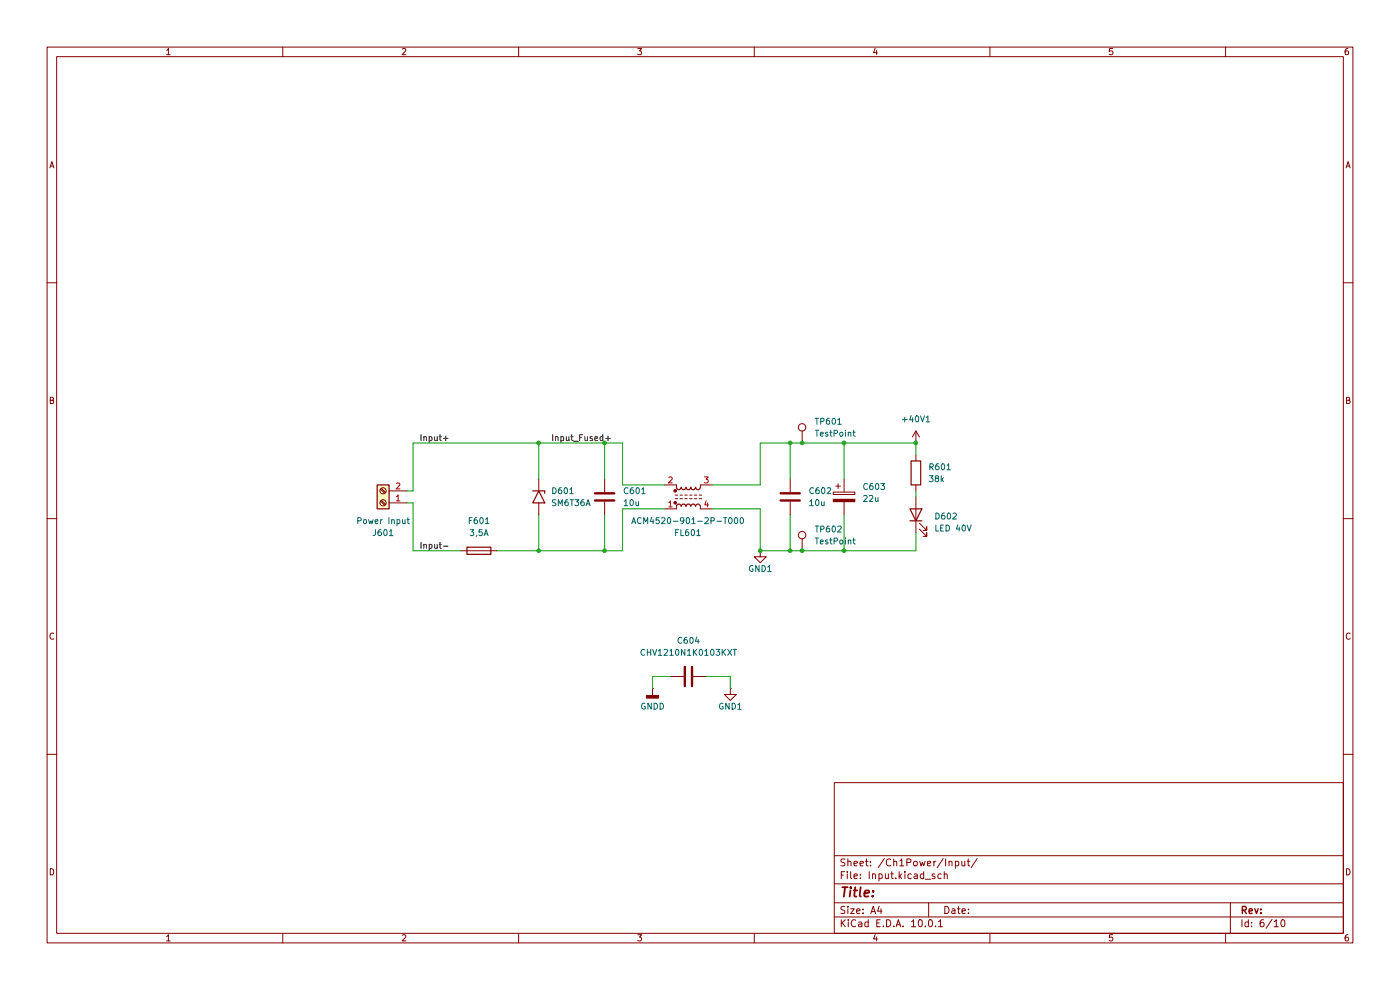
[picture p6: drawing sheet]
(kicad_sch
 (version 20260306)
 (generator "eeschema")
 (generator_version "10.0")
 (paper "A4")
 (lib_symbols
  (symbol "Connector:Screw_Terminal_01x02"
   (pin_names
    (offset 1.016) (hide yes)) (exclude_from_sim no) (in_bom yes) (on_board yes)
   (in_pos_files yes)
   (duplicate_pin_numbers_are_jumpers no)
   (property "Reference" "J" (at 0 2.54 0) (show_name no) (do_not_autoplace no) (effects (font (size 1.27 1.27))))
   (property "Value" "Screw_Terminal_01x02" (at 0 -5.08 0) (show_name no) (do_not_autoplace no) (effects (font (size 1.27 1.27))))
   (property "Footprint" "" (at 0 0 0) (show_name no) (do_not_autoplace no) (hide yes) (effects (font (size 1.27 1.27))))
   (property "Datasheet" "" (at 0 0 0) (show_name no) (do_not_autoplace no) (hide yes) (effects (font (size 1.27 1.27))))
   (property "Description" "Generic screw terminal, single row, 01x02, script generated (kicad-library-utils/schlib/autogen/connector/)" (at 0 0 0) (show_name no) (do_not_autoplace no) (hide yes) (effects (font (size 1.27 1.27))))
   (symbol "Screw_Terminal_01x02_1_1"
    (rectangle (start -1.27 1.27) (end 1.27 -3.81) (stroke (width 0.254) (type default)) (fill (type background)))
    (polyline (pts (xy -0.5334 0.3302) (xy 0.3302 -0.508)) (stroke (width 0.1524) (type default)) (fill (type none)))
    (polyline (pts (xy -0.5334 -2.2098) (xy 0.3302 -3.048)) (stroke (width 0.1524) (type default)) (fill (type none)))
    (polyline (pts (xy -0.3556 0.508) (xy 0.508 -0.3302)) (stroke (width 0.1524) (type default)) (fill (type none)))
    (polyline (pts (xy -0.3556 -2.032) (xy 0.508 -2.8702)) (stroke (width 0.1524) (type default)) (fill (type none)))
    (circle (center 0 0) (radius 0.635) (stroke (width 0.1524) (type default)) (fill (type none)))
    (circle (center 0 -2.54) (radius 0.635) (stroke (width 0.1524) (type default)) (fill (type none)))
    (pin passive line (at -5.08 0 0) (length 3.81) (name "Pin_1" (effects (font (size 1.27 1.27)))) (number "1" (effects (font (size 1.27 1.27)))))
    (pin passive line (at -5.08 -2.54 0) (length 3.81) (name "Pin_2" (effects (font (size 1.27 1.27)))) (number "2" (effects (font (size 1.27 1.27))))))
   (embedded_fonts no))
  (symbol "Connector:TestPoint"
   (pin_numbers (hide yes))
   (pin_names
    (offset 0.762) (hide yes)) (exclude_from_sim no) (in_bom yes) (on_board yes)
   (in_pos_files yes)
   (duplicate_pin_numbers_are_jumpers no)
   (property "Reference" "TP" (at 0 6.858 0) (show_name no) (do_not_autoplace no) (effects (font (size 1.27 1.27))))
   (property "Value" "TestPoint" (at 0 5.08 0) (show_name no) (do_not_autoplace no) (effects (font (size 1.27 1.27))))
   (property "Footprint" "" (at 5.08 0 0) (show_name no) (do_not_autoplace no) (hide yes) (effects (font (size 1.27 1.27))))
   (property "Datasheet" "" (at 5.08 0 0) (show_name no) (do_not_autoplace no) (hide yes) (effects (font (size 1.27 1.27))))
   (property "Description" "test point" (at 0 0 0) (show_name no) (do_not_autoplace no) (hide yes) (effects (font (size 1.27 1.27))))
   (symbol "TestPoint_0_1"
    (circle (center 0 3.302) (radius 0.762) (stroke (width 0) (type default)) (fill (type none))))
   (symbol "TestPoint_1_1"
    (pin passive line (at 0 0 90) (length 2.54) (name "1" (effects (font (size 1.27 1.27)))) (number "1" (effects (font (size 1.27 1.27))))))
   (embedded_fonts no))
  (symbol "Device:C"
   (pin_numbers (hide yes))
   (pin_names
    (offset 0.254)) (exclude_from_sim no) (in_bom yes) (on_board yes)
   (in_pos_files yes)
   (duplicate_pin_numbers_are_jumpers no)
   (property "Reference" "C" (at 0.635 2.54 0) (show_name no) (do_not_autoplace no) (effects (font (size 1.27 1.27)) (justify left)))
   (property "Value" "C" (at 0.635 -2.54 0) (show_name no) (do_not_autoplace no) (effects (font (size 1.27 1.27)) (justify left)))
   (property "Footprint" "" (at 0.9652 -3.81 0) (show_name no) (do_not_autoplace no) (hide yes) (effects (font (size 1.27 1.27))))
   (property "Datasheet" "" (at 0 0 0) (show_name no) (do_not_autoplace no) (hide yes) (effects (font (size 1.27 1.27))))
   (property "Description" "Unpolarized capacitor" (at 0 0 0) (show_name no) (do_not_autoplace no) (hide yes) (effects (font (size 1.27 1.27))))
   (symbol "C_0_1"
    (polyline (pts (xy -2.032 0.762) (xy 2.032 0.762)) (stroke (width 0.508) (type default)) (fill (type none)))
    (polyline (pts (xy -2.032 -0.762) (xy 2.032 -0.762)) (stroke (width 0.508) (type default)) (fill (type none))))
   (symbol "C_1_1"
    (pin passive line (at 0 3.81 270) (length 2.794) (name "" (effects (font (size 1.27 1.27)))) (number "1" (effects (font (size 1.27 1.27)))))
    (pin passive line (at 0 -3.81 90) (length 2.794) (name "" (effects (font (size 1.27 1.27)))) (number "2" (effects (font (size 1.27 1.27))))))
   (embedded_fonts no))
  (symbol "Device:C_Polarized"
   (pin_numbers (hide yes))
   (pin_names
    (offset 0.254)) (exclude_from_sim no) (in_bom yes) (on_board yes)
   (in_pos_files yes)
   (duplicate_pin_numbers_are_jumpers no)
   (property "Reference" "C" (at 0.635 2.54 0) (show_name no) (do_not_autoplace no) (effects (font (size 1.27 1.27)) (justify left)))
   (property "Value" "C_Polarized" (at 0.635 -2.54 0) (show_name no) (do_not_autoplace no) (effects (font (size 1.27 1.27)) (justify left)))
   (property "Footprint" "" (at 0.9652 -3.81 0) (show_name no) (do_not_autoplace no) (hide yes) (effects (font (size 1.27 1.27))))
   (property "Datasheet" "" (at 0 0 0) (show_name no) (do_not_autoplace no) (hide yes) (effects (font (size 1.27 1.27))))
   (property "Description" "Polarized capacitor" (at 0 0 0) (show_name no) (do_not_autoplace no) (hide yes) (effects (font (size 1.27 1.27))))
   (symbol "C_Polarized_0_1"
    (rectangle (start -2.286 0.508) (end 2.286 1.016) (stroke (width 0) (type default)) (fill (type none)))
    (polyline (pts (xy -1.778 2.286) (xy -0.762 2.286)) (stroke (width 0) (type default)) (fill (type none)))
    (polyline (pts (xy -1.27 2.794) (xy -1.27 1.778)) (stroke (width 0) (type default)) (fill (type none)))
    (rectangle (start 2.286 -0.508) (end -2.286 -1.016) (stroke (width 0) (type default)) (fill (type outline))))
   (symbol "C_Polarized_1_1"
    (pin passive line (at 0 3.81 270) (length 2.794) (name "" (effects (font (size 1.27 1.27)))) (number "1" (effects (font (size 1.27 1.27)))))
    (pin passive line (at 0 -3.81 90) (length 2.794) (name "" (effects (font (size 1.27 1.27)))) (number "2" (effects (font (size 1.27 1.27))))))
   (embedded_fonts no))
  (symbol "Device:Fuse"
   (pin_numbers (hide yes))
   (pin_names
    (offset 0)) (exclude_from_sim no) (in_bom yes) (on_board yes)
   (in_pos_files yes)
   (duplicate_pin_numbers_are_jumpers no)
   (property "Reference" "F" (at 2.032 0 90) (show_name no) (do_not_autoplace no) (effects (font (size 1.27 1.27))))
   (property "Value" "Fuse" (at -1.905 0 90) (show_name no) (do_not_autoplace no) (effects (font (size 1.27 1.27))))
   (property "Footprint" "" (at -1.778 0 90) (show_name no) (do_not_autoplace no) (hide yes) (effects (font (size 1.27 1.27))))
   (property "Datasheet" "" (at 0 0 0) (show_name no) (do_not_autoplace no) (hide yes) (effects (font (size 1.27 1.27))))
   (property "Description" "Fuse" (at 0 0 0) (show_name no) (do_not_autoplace no) (hide yes) (effects (font (size 1.27 1.27))))
   (symbol "Fuse_0_1"
    (rectangle (start -0.762 -2.54) (end 0.762 2.54) (stroke (width 0.254) (type default)) (fill (type none)))
    (polyline (pts (xy 0 2.54) (xy 0 -2.54)) (stroke (width 0) (type default)) (fill (type none))))
   (symbol "Fuse_1_1"
    (pin passive line (at 0 3.81 270) (length 1.27) (name "" (effects (font (size 1.27 1.27)))) (number "1" (effects (font (size 1.27 1.27)))))
    (pin passive line (at 0 -3.81 90) (length 1.27) (name "" (effects (font (size 1.27 1.27)))) (number "2" (effects (font (size 1.27 1.27))))))
   (embedded_fonts no))
  (symbol "Device:LED"
   (pin_numbers (hide yes))
   (pin_names
    (offset 1.016) (hide yes)) (exclude_from_sim no) (in_bom yes) (on_board yes)
   (in_pos_files yes)
   (duplicate_pin_numbers_are_jumpers no)
   (property "Reference" "D" (at 0 2.54 0) (show_name no) (do_not_autoplace no) (effects (font (size 1.27 1.27))))
   (property "Value" "LED" (at 0 -2.54 0) (show_name no) (do_not_autoplace no) (effects (font (size 1.27 1.27))))
   (property "Footprint" "" (at 0 0 0) (show_name no) (do_not_autoplace no) (hide yes) (effects (font (size 1.27 1.27))))
   (property "Datasheet" "" (at 0 0 0) (show_name no) (do_not_autoplace no) (hide yes) (effects (font (size 1.27 1.27))))
   (property "Description" "Light emitting diode" (at 0 0 0) (show_name no) (do_not_autoplace no) (hide yes) (effects (font (size 1.27 1.27))))
   (property "Sim.Pins" "1=K 2=A" (at 0 0 0) (show_name no) (do_not_autoplace no) (hide yes) (effects (font (size 1.27 1.27))))
   (symbol "LED_0_1"
    (polyline (pts (xy -3.048 -0.762) (xy -4.572 -2.286) (xy -3.81 -2.286) (xy -4.572 -2.286) (xy -4.572 -1.524)) (stroke (width 0) (type default)) (fill (type none)))
    (polyline (pts (xy -1.778 -0.762) (xy -3.302 -2.286) (xy -2.54 -2.286) (xy -3.302 -2.286) (xy -3.302 -1.524)) (stroke (width 0) (type default)) (fill (type none)))
    (polyline (pts (xy -1.27 0) (xy 1.27 0)) (stroke (width 0) (type default)) (fill (type none)))
    (polyline (pts (xy -1.27 -1.27) (xy -1.27 1.27)) (stroke (width 0.254) (type default)) (fill (type none)))
    (polyline (pts (xy 1.27 -1.27) (xy 1.27 1.27) (xy -1.27 0) (xy 1.27 -1.27)) (stroke (width 0.254) (type default)) (fill (type none))))
   (symbol "LED_1_1"
    (pin passive line (at -3.81 0 0) (length 2.54) (name "K" (effects (font (size 1.27 1.27)))) (number "1" (effects (font (size 1.27 1.27)))))
    (pin passive line (at 3.81 0 180) (length 2.54) (name "A" (effects (font (size 1.27 1.27)))) (number "2" (effects (font (size 1.27 1.27))))))
   (embedded_fonts no))
  (symbol "Device:R"
   (pin_numbers (hide yes))
   (pin_names
    (offset 0)) (exclude_from_sim no) (in_bom yes) (on_board yes)
   (in_pos_files yes)
   (duplicate_pin_numbers_are_jumpers no)
   (property "Reference" "R" (at 2.032 0 90) (show_name no) (do_not_autoplace no) (effects (font (size 1.27 1.27))))
   (property "Value" "R" (at 0 0 90) (show_name no) (do_not_autoplace no) (effects (font (size 1.27 1.27))))
   (property "Footprint" "" (at -1.778 0 90) (show_name no) (do_not_autoplace no) (hide yes) (effects (font (size 1.27 1.27))))
   (property "Datasheet" "" (at 0 0 0) (show_name no) (do_not_autoplace no) (hide yes) (effects (font (size 1.27 1.27))))
   (property "Description" "Resistor" (at 0 0 0) (show_name no) (do_not_autoplace no) (hide yes) (effects (font (size 1.27 1.27))))
   (symbol "R_0_1"
    (rectangle (start -1.016 -2.54) (end 1.016 2.54) (stroke (width 0.254) (type default)) (fill (type none))))
   (symbol "R_1_1"
    (pin passive line (at 0 3.81 270) (length 1.27) (name "" (effects (font (size 1.27 1.27)))) (number "1" (effects (font (size 1.27 1.27)))))
    (pin passive line (at 0 -3.81 90) (length 1.27) (name "" (effects (font (size 1.27 1.27)))) (number "2" (effects (font (size 1.27 1.27))))))
   (embedded_fonts no))
  (symbol "Diode:SM6T36A"
   (pin_numbers (hide yes))
   (pin_names
    (offset 1.016) (hide yes)) (exclude_from_sim no) (in_bom yes) (on_board yes)
   (in_pos_files yes)
   (duplicate_pin_numbers_are_jumpers no)
   (property "Reference" "D" (at 0 2.54 0) (show_name no) (do_not_autoplace no) (effects (font (size 1.27 1.27))))
   (property "Value" "SM6T36A" (at 0 -2.54 0) (show_name no) (do_not_autoplace no) (effects (font (size 1.27 1.27))))
   (property "Footprint" "Diode_SMD:D_SMB" (at 0 -5.08 0) (show_name no) (do_not_autoplace no) (hide yes) (effects (font (size 1.27 1.27))))
   (property "Datasheet" "https://www.st.com/resource/en/datasheet/sm6t.pdf" (at -1.27 0 0) (show_name no) (do_not_autoplace no) (hide yes) (effects (font (size 1.27 1.27))))
   (property "Description" "600W unidirectional Transil Transient Voltage Suppressor, 36Vrwm, DO-214AA" (at 0 0 0) (show_name no) (do_not_autoplace no) (hide yes) (effects (font (size 1.27 1.27))))
   (symbol "SM6T36A_0_1"
    (polyline (pts (xy -0.762 1.27) (xy -1.27 1.27) (xy -1.27 -1.27)) (stroke (width 0.254) (type default)) (fill (type none)))
    (polyline (pts (xy 1.27 1.27) (xy 1.27 -1.27) (xy -1.27 0) (xy 1.27 1.27)) (stroke (width 0.254) (type default)) (fill (type none))))
   (symbol "SM6T36A_1_1"
    (pin passive line (at -3.81 0 0) (length 2.54) (name "A1" (effects (font (size 1.27 1.27)))) (number "1" (effects (font (size 1.27 1.27)))))
    (pin passive line (at 3.81 0 180) (length 2.54) (name "A2" (effects (font (size 1.27 1.27)))) (number "2" (effects (font (size 1.27 1.27))))))
   (embedded_fonts no))
  (symbol "Filter:Choke_CommonMode_FerriteCore_1423"
   (pin_names
    (offset 0.254) (hide yes)) (exclude_from_sim no) (in_bom yes) (on_board yes)
   (in_pos_files yes)
   (duplicate_pin_numbers_are_jumpers no)
   (property "Reference" "FL" (at 0 4.445 0) (show_name no) (do_not_autoplace no) (effects (font (size 1.27 1.27))))
   (property "Value" "Choke_CommonMode_FerriteCore_1423" (at 0 -4.445 0) (show_name no) (do_not_autoplace no) (effects (font (size 1.27 1.27))))
   (property "Footprint" "" (at 0 -6.35 0) (show_name no) (do_not_autoplace no) (hide yes) (effects (font (size 1.27 1.27))))
   (property "Datasheet" "" (at 0 -8.255 0) (show_name no) (do_not_autoplace no) (hide yes) (effects (font (size 1.27 1.27))))
   (property "Description" "Generic common-mode choke, ferrite core, 1423 pin order" (at 0 0 0) (show_name no) (do_not_autoplace no) (hide yes) (effects (font (size 1.27 1.27))))
   (symbol "Choke_CommonMode_FerriteCore_1423_0_1"
    (circle (center -2.794 1.27) (radius 0.254) (stroke (width 0) (type default)) (fill (type outline)))
    (polyline (pts (xy -2.794 0.381) (xy -2.286 0.381)) (stroke (width 0) (type default)) (fill (type none)))
    (polyline (pts (xy -2.794 -0.381) (xy -2.286 -0.381)) (stroke (width 0) (type default)) (fill (type none)))
    (circle (center -2.794 -1.27) (radius 0.254) (stroke (width 0) (type default)) (fill (type outline)))
    (polyline (pts (xy -2.54 2.032) (xy -2.54 2.54)) (stroke (width 0) (type default)) (fill (type none)))
    (polyline (pts (xy -2.54 -2.032) (xy -2.54 -2.54)) (stroke (width 0) (type default)) (fill (type none)))
    (arc (start -1.524 2.032) (mid -2.032 1.5262) (end -2.54 2.032) (stroke (width 0.254) (type default)) (fill (type none)))
    (arc (start -2.54 -2.032) (mid -2.032 -1.5262) (end -1.524 -2.032) (stroke (width 0.254) (type default)) (fill (type none)))
    (polyline (pts (xy -1.778 0.381) (xy -1.27 0.381)) (stroke (width 0) (type default)) (fill (type none)))
    (polyline (pts (xy -1.778 -0.381) (xy -1.27 -0.381)) (stroke (width 0) (type default)) (fill (type none)))
    (arc (start -0.508 2.032) (mid -1.016 1.5262) (end -1.524 2.032) (stroke (width 0.254) (type default)) (fill (type none)))
    (arc (start -1.524 -2.032) (mid -1.016 -1.5262) (end -0.508 -2.032) (stroke (width 0.254) (type default)) (fill (type none)))
    (polyline (pts (xy -0.762 0.381) (xy -0.254 0.381)) (stroke (width 0) (type default)) (fill (type none)))
    (polyline (pts (xy -0.762 -0.381) (xy -0.254 -0.381)) (stroke (width 0) (type default)) (fill (type none)))
    (arc (start 0.508 2.032) (mid 0 1.5262) (end -0.508 2.032) (stroke (width 0.254) (type default)) (fill (type none)))
    (arc (start -0.508 -2.032) (mid 0 -1.5262) (end 0.508 -2.032) (stroke (width 0.254) (type default)) (fill (type none)))
    (polyline (pts (xy 0.254 0.381) (xy 0.762 0.381)) (stroke (width 0) (type default)) (fill (type none)))
    (polyline (pts (xy 0.254 -0.381) (xy 0.762 -0.381)) (stroke (width 0) (type default)) (fill (type none)))
    (arc (start 1.524 2.032) (mid 1.016 1.5262) (end 0.508 2.032) (stroke (width 0.254) (type default)) (fill (type none)))
    (arc (start 0.508 -2.032) (mid 1.016 -1.5262) (end 1.524 -2.032) (stroke (width 0.254) (type default)) (fill (type none)))
    (polyline (pts (xy 1.27 0.381) (xy 1.778 0.381)) (stroke (width 0) (type default)) (fill (type none)))
    (polyline (pts (xy 1.27 -0.381) (xy 1.778 -0.381)) (stroke (width 0) (type default)) (fill (type none)))
    (arc (start 2.54 2.032) (mid 2.032 1.5262) (end 1.524 2.032) (stroke (width 0.254) (type default)) (fill (type none)))
    (arc (start 1.524 -2.032) (mid 2.032 -1.5262) (end 2.54 -2.032) (stroke (width 0.254) (type default)) (fill (type none)))
    (polyline (pts (xy 2.286 0.381) (xy 2.794 0.381)) (stroke (width 0) (type default)) (fill (type none)))
    (polyline (pts (xy 2.286 -0.381) (xy 2.794 -0.381)) (stroke (width 0) (type default)) (fill (type none)))
    (polyline (pts (xy 2.54 2.54) (xy 2.54 2.032)) (stroke (width 0) (type default)) (fill (type none)))
    (polyline (pts (xy 2.54 -2.032) (xy 2.54 -2.54)) (stroke (width 0) (type default)) (fill (type none))))
   (symbol "Choke_CommonMode_FerriteCore_1423_1_1"
    (pin passive line (at -5.08 2.54 0) (length 2.54) (name "1" (effects (font (size 1.27 1.27)))) (number "1" (effects (font (size 1.27 1.27)))))
    (pin passive line (at -5.08 -2.54 0) (length 2.54) (name "2" (effects (font (size 1.27 1.27)))) (number "2" (effects (font (size 1.27 1.27)))))
    (pin passive line (at 5.08 -2.54 180) (length 2.54) (name "3" (effects (font (size 1.27 1.27)))) (number "3" (effects (font (size 1.27 1.27)))))
    (pin passive line (at 5.08 2.54 180) (length 2.54) (name "4" (effects (font (size 1.27 1.27)))) (number "4" (effects (font (size 1.27 1.27))))))
   (embedded_fonts no))
  (symbol "power:+36V"
   (power global)
   (pin_numbers (hide yes))
   (pin_names
    (offset 0) (hide yes)) (exclude_from_sim no) (in_bom yes) (on_board yes)
   (in_pos_files yes)
   (duplicate_pin_numbers_are_jumpers no)
   (property "Reference" "#PWR" (at 0 -3.81 0) (show_name no) (do_not_autoplace no) (hide yes) (effects (font (size 1.27 1.27))))
   (property "Value" "+36V" (at 0 3.556 0) (show_name no) (do_not_autoplace no) (effects (font (size 1.27 1.27))))
   (property "Footprint" "" (at 0 0 0) (show_name no) (do_not_autoplace no) (hide yes) (effects (font (size 1.27 1.27))))
   (property "Datasheet" "" (at 0 0 0) (show_name no) (do_not_autoplace no) (hide yes) (effects (font (size 1.27 1.27))))
   (property "Description" "Power symbol creates a global label with name \"+36V\"" (at 0 0 0) (show_name no) (do_not_autoplace no) (hide yes) (effects (font (size 1.27 1.27))))
   (symbol "+36V_0_1"
    (polyline (pts (xy -0.762 1.27) (xy 0 2.54)) (stroke (width 0) (type default)) (fill (type none)))
    (polyline (pts (xy 0 2.54) (xy 0.762 1.27)) (stroke (width 0) (type default)) (fill (type none)))
    (polyline (pts (xy 0 0) (xy 0 2.54)) (stroke (width 0) (type default)) (fill (type none))))
   (symbol "+36V_1_1"
    (pin power_in line (at 0 0 90) (length 0) (name "" (effects (font (size 1.27 1.27)))) (number "1" (effects (font (size 1.27 1.27))))))
   (embedded_fonts no))
  (symbol "power:GND1"
   (power global)
   (pin_numbers (hide yes))
   (pin_names
    (offset 0) (hide yes)) (exclude_from_sim no) (in_bom yes) (on_board yes)
   (in_pos_files yes)
   (duplicate_pin_numbers_are_jumpers no)
   (property "Reference" "#PWR" (at 0 -6.35 0) (show_name no) (do_not_autoplace no) (hide yes) (effects (font (size 1.27 1.27))))
   (property "Value" "GND1" (at 0 -3.81 0) (show_name no) (do_not_autoplace no) (effects (font (size 1.27 1.27))))
   (property "Footprint" "" (at 0 0 0) (show_name no) (do_not_autoplace no) (hide yes) (effects (font (size 1.27 1.27))))
   (property "Datasheet" "" (at 0 0 0) (show_name no) (do_not_autoplace no) (hide yes) (effects (font (size 1.27 1.27))))
   (property "Description" "Power symbol creates a global label with name \"GND1\" , ground" (at 0 0 0) (show_name no) (do_not_autoplace no) (hide yes) (effects (font (size 1.27 1.27))))
   (symbol "GND1_0_1"
    (polyline (pts (xy 0 0) (xy 0 -1.27) (xy 1.27 -1.27) (xy 0 -2.54) (xy -1.27 -1.27) (xy 0 -1.27)) (stroke (width 0) (type default)) (fill (type none))))
   (symbol "GND1_1_1"
    (pin power_in line (at 0 0 270) (length 0) (name "" (effects (font (size 1.27 1.27)))) (number "1" (effects (font (size 1.27 1.27))))))
   (embedded_fonts no))
  (symbol "power:GNDD"
   (power global)
   (pin_numbers (hide yes))
   (pin_names
    (offset 0) (hide yes)) (exclude_from_sim no) (in_bom yes) (on_board yes)
   (in_pos_files yes)
   (duplicate_pin_numbers_are_jumpers no)
   (property "Reference" "#PWR" (at 0 -6.35 0) (show_name no) (do_not_autoplace no) (hide yes) (effects (font (size 1.27 1.27))))
   (property "Value" "GNDD" (at 0 -3.175 0) (show_name no) (do_not_autoplace no) (effects (font (size 1.27 1.27))))
   (property "Footprint" "" (at 0 0 0) (show_name no) (do_not_autoplace no) (hide yes) (effects (font (size 1.27 1.27))))
   (property "Datasheet" "" (at 0 0 0) (show_name no) (do_not_autoplace no) (hide yes) (effects (font (size 1.27 1.27))))
   (property "Description" "Power symbol creates a global label with name \"GNDD\" , digital ground" (at 0 0 0) (show_name no) (do_not_autoplace no) (hide yes) (effects (font (size 1.27 1.27))))
   (symbol "GNDD_0_1"
    (rectangle (start -1.27 -1.524) (end 1.27 -2.032) (stroke (width 0.254) (type default)) (fill (type outline)))
    (polyline (pts (xy 0 0) (xy 0 -1.524)) (stroke (width 0) (type default)) (fill (type none))))
   (symbol "GNDD_1_1"
    (pin power_in line (at 0 0 270) (length 0) (name "" (effects (font (size 1.27 1.27)))) (number "1" (effects (font (size 1.27 1.27))))))
   (embedded_fonts no)))
 (junction
  (at 114.3 93.98)
  (diameter 0)
  (color 0 0 0 0))
 (junction
  (at 167.64 116.84)
  (diameter 0)
  (color 0 0 0 0))
 (junction
  (at 128.27 93.98)
  (diameter 0)
  (color 0 0 0 0))
 (junction
  (at 167.64 93.98)
  (diameter 0)
  (color 0 0 0 0))
 (junction
  (at 114.3 116.84)
  (diameter 0)
  (color 0 0 0 0))
 (junction
  (at 194.31 93.98)
  (diameter 0)
  (color 0 0 0 0))
 (junction
  (at 161.29 116.84)
  (diameter 0)
  (color 0 0 0 0))
 (junction
  (at 170.18 116.84)
  (diameter 0)
  (color 0 0 0 0))
 (junction
  (at 170.18 93.98)
  (diameter 0)
  (color 0 0 0 0))
 (junction
  (at 128.27 116.84)
  (diameter 0)
  (color 0 0 0 0))
 (junction
  (at 179.07 116.84)
  (diameter 0)
  (color 0 0 0 0))
 (junction
  (at 179.07 93.98)
  (diameter 0)
  (color 0 0 0 0))
 (wire
  (pts (xy 167.64 101.6) (xy 167.64 93.98))
  (stroke (width 0) (type default)))
 (wire
  (pts (xy 161.29 107.95) (xy 151.13 107.95))
  (stroke (width 0) (type default)))
 (wire
  (pts (xy 114.3 109.22) (xy 114.3 116.84))
  (stroke (width 0) (type default)))
 (wire
  (pts (xy 170.18 93.98) (xy 167.64 93.98))
  (stroke (width 0) (type default)))
 (wire
  (pts (xy 87.63 93.98) (xy 114.3 93.98))
  (stroke (width 0) (type default)))
 (wire
  (pts (xy 194.31 116.84) (xy 179.07 116.84))
  (stroke (width 0) (type default)))
 (wire
  (pts (xy 161.29 102.87) (xy 151.13 102.87))
  (stroke (width 0) (type default)))
 (wire
  (pts (xy 132.08 107.95) (xy 132.08 116.84))
  (stroke (width 0) (type default)))
 (wire
  (pts (xy 154.94 146.05) (xy 154.94 143.51))
  (stroke (width 0) (type default)))
 (wire
  (pts (xy 167.64 116.84) (xy 161.29 116.84))
  (stroke (width 0) (type default)))
 (wire
  (pts (xy 161.29 93.98) (xy 161.29 102.87))
  (stroke (width 0) (type default)))
 (wire
  (pts (xy 86.36 104.14) (xy 87.63 104.14))
  (stroke (width 0) (type default)))
 (wire
  (pts (xy 140.97 107.95) (xy 132.08 107.95))
  (stroke (width 0) (type default)))
 (wire
  (pts (xy 128.27 109.22) (xy 128.27 116.84))
  (stroke (width 0) (type default)))
 (wire
  (pts (xy 194.31 96.52) (xy 194.31 93.98))
  (stroke (width 0) (type default)))
 (wire
  (pts (xy 194.31 104.14) (xy 194.31 105.41))
  (stroke (width 0) (type default)))
 (wire
  (pts (xy 194.31 93.98) (xy 179.07 93.98))
  (stroke (width 0) (type default)))
 (wire
  (pts (xy 138.43 143.51) (xy 142.24 143.51))
  (stroke (width 0) (type default)))
 (wire
  (pts (xy 179.07 116.84) (xy 170.18 116.84))
  (stroke (width 0) (type default)))
 (wire
  (pts (xy 128.27 93.98) (xy 132.08 93.98))
  (stroke (width 0) (type default)))
 (wire
  (pts (xy 105.41 116.84) (xy 114.3 116.84))
  (stroke (width 0) (type default)))
 (wire
  (pts (xy 114.3 93.98) (xy 128.27 93.98))
  (stroke (width 0) (type default)))
 (wire
  (pts (xy 170.18 116.84) (xy 167.64 116.84))
  (stroke (width 0) (type default)))
 (wire
  (pts (xy 161.29 116.84) (xy 161.29 107.95))
  (stroke (width 0) (type default)))
 (wire
  (pts (xy 128.27 101.6) (xy 128.27 93.98))
  (stroke (width 0) (type default)))
 (wire
  (pts (xy 194.31 113.03) (xy 194.31 116.84))
  (stroke (width 0) (type default)))
 (wire
  (pts (xy 86.36 106.68) (xy 87.63 106.68))
  (stroke (width 0) (type default)))
 (wire
  (pts (xy 179.07 93.98) (xy 170.18 93.98))
  (stroke (width 0) (type default)))
 (wire
  (pts (xy 167.64 93.98) (xy 161.29 93.98))
  (stroke (width 0) (type default)))
 (wire
  (pts (xy 138.43 146.05) (xy 138.43 143.51))
  (stroke (width 0) (type default)))
 (wire
  (pts (xy 114.3 93.98) (xy 114.3 101.6))
  (stroke (width 0) (type default)))
 (wire
  (pts (xy 87.63 93.98) (xy 87.63 104.14))
  (stroke (width 0) (type default)))
 (wire
  (pts (xy 167.64 109.22) (xy 167.64 116.84))
  (stroke (width 0) (type default)))
 (wire
  (pts (xy 87.63 106.68) (xy 87.63 116.84))
  (stroke (width 0) (type default)))
 (wire
  (pts (xy 179.07 109.22) (xy 179.07 116.84))
  (stroke (width 0) (type default)))
 (wire
  (pts (xy 154.94 143.51) (xy 149.86 143.51))
  (stroke (width 0) (type default)))
 (wire
  (pts (xy 128.27 116.84) (xy 132.08 116.84))
  (stroke (width 0) (type default)))
 (wire
  (pts (xy 114.3 116.84) (xy 128.27 116.84))
  (stroke (width 0) (type default)))
 (wire
  (pts (xy 140.97 102.87) (xy 132.08 102.87))
  (stroke (width 0) (type default)))
 (wire
  (pts (xy 132.08 102.87) (xy 132.08 93.98))
  (stroke (width 0) (type default)))
 (wire
  (pts (xy 87.63 116.84) (xy 97.79 116.84))
  (stroke (width 0) (type default)))
 (wire
  (pts (xy 179.07 101.6) (xy 179.07 93.98))
  (stroke (width 0) (type default)))
 (label "Input_Fused+"
  (at 116.84 93.98 0)
  (effects (font (size 1.27 1.27)) (justify left bottom)))
 (label "Input+"
  (at 88.9 93.98 0)
  (effects (font (size 1.27 1.27)) (justify left bottom)))
 (label "Input-"
  (at 88.9 116.84 0)
  (effects (font (size 1.27 1.27)) (justify left bottom)))
 (symbol
  (lib_id "Device:R")
  (at 194.31 100.33 0)
  (unit 1)
  (body_style 1)
  (exclude_from_sim no)
  (in_bom yes)
  (on_board yes)
  (in_pos_files yes)
  (dnp no)
  (fields_autoplaced yes)
  (property "Reference" "R601" (at 196.85 99.0599 0) (show_name no) (do_not_autoplace no) (effects (font (size 1.27 1.27)) (justify left)))
  (property "Value" "38k" (at 196.85 101.5999 0) (show_name no) (do_not_autoplace no) (effects (font (size 1.27 1.27)) (justify left)))
  (property "Footprint" "Resistor_SMD:R_0603_1608Metric" (at 192.532 100.33 90) (hide yes) (show_name no) (do_not_autoplace no) (effects (font (size 1.27 1.27))))
  (property "Datasheet" "" (at 194.31 100.33 0) (hide yes) (show_name no) (do_not_autoplace no) (effects (font (size 1.27 1.27))))
  (property "Description" "Resistor" (at 194.31 100.33 0) (hide yes) (show_name no) (do_not_autoplace no) (effects (font (size 1.27 1.27))))
  (pin "2")
  (pin "1"))
 (symbol
  (lib_id "Device:C_Polarized")
  (at 179.07 105.41 0)
  (unit 1)
  (body_style 1)
  (exclude_from_sim no)
  (in_bom yes)
  (on_board yes)
  (in_pos_files yes)
  (dnp no)
  (fields_autoplaced yes)
  (property "Reference" "C603" (at 182.88 103.2509 0) (show_name no) (do_not_autoplace no) (effects (font (size 1.27 1.27)) (justify left)))
  (property "Value" "22u" (at 182.88 105.7909 0) (show_name no) (do_not_autoplace no) (effects (font (size 1.27 1.27)) (justify left)))
  (property "Footprint" "Capacitor_SMD:CP_Elec_8x10.5" (at 180.0352 109.22 0) (hide yes) (show_name no) (do_not_autoplace no) (effects (font (size 1.27 1.27))))
  (property "Datasheet" "" (at 179.07 105.41 0) (hide yes) (show_name no) (do_not_autoplace no) (effects (font (size 1.27 1.27))))
  (property "Description" "Polarized capacitor" (at 179.07 105.41 0) (hide yes) (show_name no) (do_not_autoplace no) (effects (font (size 1.27 1.27))))
  (pin "1")
  (pin "2"))
 (symbol
  (lib_id "Device:LED")
  (at 194.31 109.22 90)
  (unit 1)
  (body_style 1)
  (exclude_from_sim no)
  (in_bom yes)
  (on_board yes)
  (in_pos_files yes)
  (dnp no)
  (fields_autoplaced yes)
  (property "Reference" "D602" (at 198.12 109.5374 90) (show_name no) (do_not_autoplace no) (effects (font (size 1.27 1.27)) (justify right)))
  (property "Value" "LED 40V" (at 198.12 112.0774 90) (show_name no) (do_not_autoplace no) (effects (font (size 1.27 1.27)) (justify right)))
  (property "Footprint" "LED_SMD:LED_0603_1608Metric" (at 194.31 109.22 0) (hide yes) (show_name no) (do_not_autoplace no) (effects (font (size 1.27 1.27))))
  (property "Datasheet" "" (at 194.31 109.22 0) (hide yes) (show_name no) (do_not_autoplace no) (effects (font (size 1.27 1.27))))
  (property "Description" "Light emitting diode" (at 194.31 109.22 0) (hide yes) (show_name no) (do_not_autoplace no) (effects (font (size 1.27 1.27))))
  (property "Sim.Pins" "1=K 2=A" (at 194.31 109.22 0) (hide yes) (show_name no) (do_not_autoplace no) (effects (font (size 1.27 1.27))))
  (pin "1")
  (pin "2"))
 (symbol
  (lib_id "Device:C")
  (at 167.64 105.41 0)
  (unit 1)
  (body_style 1)
  (exclude_from_sim no)
  (in_bom yes)
  (on_board yes)
  (in_pos_files yes)
  (dnp no)
  (fields_autoplaced yes)
  (property "Reference" "C602" (at 171.45 104.1399 0) (show_name no) (do_not_autoplace no) (effects (font (size 1.27 1.27)) (justify left)))
  (property "Value" "10u" (at 171.45 106.6799 0) (show_name no) (do_not_autoplace no) (effects (font (size 1.27 1.27)) (justify left)))
  (property "Footprint" "Capacitor_SMD:C_1206_3216Metric" (at 168.6052 109.22 0) (hide yes) (show_name no) (do_not_autoplace no) (effects (font (size 1.27 1.27))))
  (property "Datasheet" "" (at 167.64 105.41 0) (hide yes) (show_name no) (do_not_autoplace no) (effects (font (size 1.27 1.27))))
  (property "Description" "Unpolarized capacitor" (at 167.64 105.41 0) (hide yes) (show_name no) (do_not_autoplace no) (effects (font (size 1.27 1.27))))
  (pin "1")
  (pin "2"))
 (symbol
  (lib_id "power:GND1")
  (at 161.29 116.84 0)
  (unit 1)
  (body_style 1)
  (exclude_from_sim no)
  (in_bom yes)
  (on_board yes)
  (in_pos_files yes)
  (dnp no)
  (property "Reference" "#PWR0602" (at 161.29 123.19 0) (hide yes) (show_name no) (do_not_autoplace no) (effects (font (size 1.27 1.27))))
  (property "Value" "GND1" (at 161.29 120.65 0) (show_name no) (do_not_autoplace no) (effects (font (size 1.27 1.27))))
  (property "Footprint" "" (at 161.29 116.84 0) (hide yes) (show_name no) (do_not_autoplace no) (effects (font (size 1.27 1.27))))
  (property "Datasheet" "" (at 161.29 116.84 0) (hide yes) (show_name no) (do_not_autoplace no) (effects (font (size 1.27 1.27))))
  (property "Description" "Power symbol creates a global label with name \"GND1\" , ground" (at 161.29 116.84 0) (hide yes) (show_name no) (do_not_autoplace no) (effects (font (size 1.27 1.27))))
  (pin "1"))
 (symbol
  (lib_id "Connector:TestPoint")
  (at 170.18 93.98 0)
  (unit 1)
  (body_style 1)
  (exclude_from_sim no)
  (in_bom yes)
  (on_board yes)
  (in_pos_files yes)
  (dnp no)
  (fields_autoplaced yes)
  (property "Reference" "TP601" (at 172.72 89.4079 0) (show_name no) (do_not_autoplace no) (effects (font (size 1.27 1.27)) (justify left)))
  (property "Value" "TestPoint" (at 172.72 91.9479 0) (show_name no) (do_not_autoplace no) (effects (font (size 1.27 1.27)) (justify left)))
  (property "Footprint" "LibEigen:SMD Test Point PCWCTE" (at 175.26 93.98 0) (hide yes) (show_name no) (do_not_autoplace no) (effects (font (size 1.27 1.27))))
  (property "Datasheet" "" (at 175.26 93.98 0) (hide yes) (show_name no) (do_not_autoplace no) (effects (font (size 1.27 1.27))))
  (property "Description" "test point" (at 170.18 93.98 0) (hide yes) (show_name no) (do_not_autoplace no) (effects (font (size 1.27 1.27))))
  (pin "1"))
 (symbol
  (lib_id "power:GNDD")
  (at 138.43 146.05 0)
  (unit 1)
  (body_style 1)
  (exclude_from_sim no)
  (in_bom yes)
  (on_board yes)
  (in_pos_files yes)
  (dnp no)
  (fields_autoplaced yes)
  (property "Reference" "#PWR0604" (at 138.43 152.4 0) (hide yes) (show_name no) (do_not_autoplace no) (effects (font (size 1.27 1.27))))
  (property "Value" "GNDD" (at 138.43 149.86 0) (show_name no) (do_not_autoplace no) (effects (font (size 1.27 1.27))))
  (property "Footprint" "" (at 138.43 146.05 0) (hide yes) (show_name no) (do_not_autoplace no) (effects (font (size 1.27 1.27))))
  (property "Datasheet" "" (at 138.43 146.05 0) (hide yes) (show_name no) (do_not_autoplace no) (effects (font (size 1.27 1.27))))
  (property "Description" "Power symbol creates a global label with name \"GNDD\" , digital ground" (at 138.43 146.05 0) (hide yes) (show_name no) (do_not_autoplace no) (effects (font (size 1.27 1.27))))
  (pin "1"))
 (symbol
  (lib_id "power:+36V")
  (at 194.31 93.98 0)
  (unit 1)
  (body_style 1)
  (exclude_from_sim no)
  (in_bom yes)
  (on_board yes)
  (in_pos_files yes)
  (dnp no)
  (fields_autoplaced yes)
  (property "Reference" "#PWR0603" (at 194.31 97.79 0) (hide yes) (show_name no) (do_not_autoplace no) (effects (font (size 1.27 1.27))))
  (property "Value" "+40V1" (at 194.31 88.9 0) (show_name no) (do_not_autoplace no) (effects (font (size 1.27 1.27))))
  (property "Footprint" "" (at 194.31 93.98 0) (hide yes) (show_name no) (do_not_autoplace no) (effects (font (size 1.27 1.27))))
  (property "Datasheet" "" (at 194.31 93.98 0) (hide yes) (show_name no) (do_not_autoplace no) (effects (font (size 1.27 1.27))))
  (property "Description" "Power symbol creates a global label with name \"+36V\"" (at 194.31 93.98 0) (hide yes) (show_name no) (do_not_autoplace no) (effects (font (size 1.27 1.27))))
  (pin "1"))
 (symbol
  (lib_id "Diode:SM6T36A")
  (at 114.3 105.41 270)
  (unit 1)
  (body_style 1)
  (exclude_from_sim no)
  (in_bom yes)
  (on_board yes)
  (in_pos_files yes)
  (dnp no)
  (fields_autoplaced yes)
  (property "Reference" "D601" (at 116.84 104.1399 90) (show_name no) (do_not_autoplace no) (effects (font (size 1.27 1.27)) (justify left)))
  (property "Value" "SM6T36A" (at 116.84 106.6799 90) (show_name no) (do_not_autoplace no) (effects (font (size 1.27 1.27)) (justify left)))
  (property "Footprint" "Diode_SMD:D_SMB" (at 109.22 105.41 0) (hide yes) (show_name no) (do_not_autoplace no) (effects (font (size 1.27 1.27))))
  (property "Datasheet" "https://www.st.com/resource/en/datasheet/sm6t.pdf" (at 114.3 104.14 0) (hide yes) (show_name no) (do_not_autoplace no) (effects (font (size 1.27 1.27))))
  (property "Description" "600W unidirectional Transil Transient Voltage Suppressor, 36Vrwm, DO-214AA" (at 114.3 105.41 0) (hide yes) (show_name no) (do_not_autoplace no) (effects (font (size 1.27 1.27))))
  (pin "1")
  (pin "2"))
 (symbol
  (lib_id "Connector:Screw_Terminal_01x02")
  (at 81.28 106.68 180)
  (unit 1)
  (body_style 1)
  (exclude_from_sim no)
  (in_bom yes)
  (on_board yes)
  (in_pos_files yes)
  (dnp no)
  (property "Reference" "J601" (at 81.28 113.03 0) (show_name no) (do_not_autoplace no) (effects (font (size 1.27 1.27))))
  (property "Value" "Power Input" (at 81.28 110.49 0) (show_name no) (do_not_autoplace no) (effects (font (size 1.27 1.27))))
  (property "Footprint" "Connector_Phoenix_MC:PhoenixContact_MCV_1,5_2-G-3.81_1x02_P3.81mm_Vertical" (at 81.28 106.68 0) (hide yes) (show_name no) (do_not_autoplace no) (effects (font (size 1.27 1.27))))
  (property "Datasheet" "" (at 81.28 106.68 0) (hide yes) (show_name no) (do_not_autoplace no) (effects (font (size 1.27 1.27))))
  (property "Description" "Generic screw terminal, single row, 01x02, script generated (kicad-library-utils/schlib/autogen/connector/)" (at 81.28 106.68 0) (hide yes) (show_name no) (do_not_autoplace no) (effects (font (size 1.27 1.27))))
  (pin "1")
  (pin "2"))
 (symbol
  (lib_id "Connector:TestPoint")
  (at 170.18 116.84 0)
  (unit 1)
  (body_style 1)
  (exclude_from_sim no)
  (in_bom yes)
  (on_board yes)
  (in_pos_files yes)
  (dnp no)
  (fields_autoplaced yes)
  (property "Reference" "TP602" (at 172.72 112.2679 0) (show_name no) (do_not_autoplace no) (effects (font (size 1.27 1.27)) (justify left)))
  (property "Value" "TestPoint" (at 172.72 114.8079 0) (show_name no) (do_not_autoplace no) (effects (font (size 1.27 1.27)) (justify left)))
  (property "Footprint" "LibEigen:SMD Test Point PCWCTE" (at 175.26 116.84 0) (hide yes) (show_name no) (do_not_autoplace no) (effects (font (size 1.27 1.27))))
  (property "Datasheet" "" (at 175.26 116.84 0) (hide yes) (show_name no) (do_not_autoplace no) (effects (font (size 1.27 1.27))))
  (property "Description" "test point" (at 170.18 116.84 0) (hide yes) (show_name no) (do_not_autoplace no) (effects (font (size 1.27 1.27))))
  (pin "1"))
 (symbol
  (lib_id "power:GND1")
  (at 154.94 146.05 0)
  (unit 1)
  (body_style 1)
  (exclude_from_sim no)
  (in_bom yes)
  (on_board yes)
  (in_pos_files yes)
  (dnp no)
  (property "Reference" "#PWR0601" (at 154.94 152.4 0) (hide yes) (show_name no) (do_not_autoplace no) (effects (font (size 1.27 1.27))))
  (property "Value" "GND1" (at 154.94 149.86 0) (show_name no) (do_not_autoplace no) (effects (font (size 1.27 1.27))))
  (property "Footprint" "" (at 154.94 146.05 0) (hide yes) (show_name no) (do_not_autoplace no) (effects (font (size 1.27 1.27))))
  (property "Datasheet" "" (at 154.94 146.05 0) (hide yes) (show_name no) (do_not_autoplace no) (effects (font (size 1.27 1.27))))
  (property "Description" "Power symbol creates a global label with name \"GND1\" , ground" (at 154.94 146.05 0) (hide yes) (show_name no) (do_not_autoplace no) (effects (font (size 1.27 1.27))))
  (pin "1"))
 (symbol
  (lib_id "Device:Fuse")
  (at 101.6 116.84 90)
  (unit 1)
  (body_style 1)
  (exclude_from_sim no)
  (in_bom yes)
  (on_board yes)
  (in_pos_files yes)
  (dnp no)
  (fields_autoplaced yes)
  (property "Reference" "F601" (at 101.6 110.49 90) (show_name no) (do_not_autoplace no) (effects (font (size 1.27 1.27))))
  (property "Value" "3,5A" (at 101.6 113.03 90) (show_name no) (do_not_autoplace no) (effects (font (size 1.27 1.27))))
  (property "Footprint" "Fuse:Fuse_1206_3216Metric" (at 101.6 118.618 90) (hide yes) (show_name no) (do_not_autoplace no) (effects (font (size 1.27 1.27))))
  (property "Datasheet" "" (at 101.6 116.84 0) (hide yes) (show_name no) (do_not_autoplace no) (effects (font (size 1.27 1.27))))
  (property "Description" "Fuse" (at 101.6 116.84 0) (hide yes) (show_name no) (do_not_autoplace no) (effects (font (size 1.27 1.27))))
  (pin "1")
  (pin "2"))
 (symbol
  (lib_id "Device:C")
  (at 128.27 105.41 0)
  (unit 1)
  (body_style 1)
  (exclude_from_sim no)
  (in_bom yes)
  (on_board yes)
  (in_pos_files yes)
  (dnp no)
  (fields_autoplaced yes)
  (property "Reference" "C601" (at 132.08 104.1399 0) (show_name no) (do_not_autoplace no) (effects (font (size 1.27 1.27)) (justify left)))
  (property "Value" "10u" (at 132.08 106.6799 0) (show_name no) (do_not_autoplace no) (effects (font (size 1.27 1.27)) (justify left)))
  (property "Footprint" "Capacitor_SMD:C_1206_3216Metric" (at 129.2352 109.22 0) (hide yes) (show_name no) (do_not_autoplace no) (effects (font (size 1.27 1.27))))
  (property "Datasheet" "" (at 128.27 105.41 0) (hide yes) (show_name no) (do_not_autoplace no) (effects (font (size 1.27 1.27))))
  (property "Description" "Unpolarized capacitor" (at 128.27 105.41 0) (hide yes) (show_name no) (do_not_autoplace no) (effects (font (size 1.27 1.27))))
  (pin "1")
  (pin "2"))
 (symbol
  (lib_id "Filter:Choke_CommonMode_FerriteCore_1423")
  (at 146.05 105.41 0)
  (mirror x)
  (unit 1)
  (body_style 1)
  (exclude_from_sim no)
  (in_bom yes)
  (on_board yes)
  (in_pos_files yes)
  (dnp no)
  (property "Reference" "FL601" (at 145.923 113.03 0) (show_name no) (do_not_autoplace no) (effects (font (size 1.27 1.27))))
  (property "Value" "ACM4520-901-2P-T000" (at 145.923 110.49 0) (show_name no) (do_not_autoplace no) (effects (font (size 1.27 1.27))))
  (property "Footprint" "LibEigen:ACM4520_TDK" (at 146.05 99.06 0) (hide yes) (show_name no) (do_not_autoplace no) (effects (font (size 1.27 1.27))))
  (property "Datasheet" "" (at 146.05 97.155 0) (hide yes) (show_name no) (do_not_autoplace no) (effects (font (size 1.27 1.27))))
  (property "Description" "Generic common-mode choke, ferrite core, 1423 pin order" (at 146.05 105.41 0) (hide yes) (show_name no) (do_not_autoplace no) (effects (font (size 1.27 1.27))))
  (pin "1")
  (pin "4")
  (pin "2")
  (pin "3"))
 (symbol
  (lib_id "Device:C")
  (at 146.05 143.51 90)
  (unit 1)
  (body_style 1)
  (exclude_from_sim no)
  (in_bom yes)
  (on_board yes)
  (in_pos_files yes)
  (dnp no)
  (fields_autoplaced yes)
  (property "Reference" "C604" (at 146.05 135.89 90) (show_name no) (do_not_autoplace no) (effects (font (size 1.27 1.27))))
  (property "Value" "CHV1210N1K0103KXT" (at 146.05 138.43 90) (show_name no) (do_not_autoplace no) (effects (font (size 1.27 1.27))))
  (property "Footprint" "Capacitor_SMD:C_1210_3225Metric" (at 149.86 142.5448 0) (hide yes) (show_name no) (do_not_autoplace no) (effects (font (size 1.27 1.27))))
  (property "Datasheet" "" (at 146.05 143.51 0) (hide yes) (show_name no) (do_not_autoplace no) (effects (font (size 1.27 1.27))))
  (property "Description" "Unpolarized capacitor" (at 146.05 143.51 0) (hide yes) (show_name no) (do_not_autoplace no) (effects (font (size 1.27 1.27))))
  (pin "2")
  (pin "1")))
